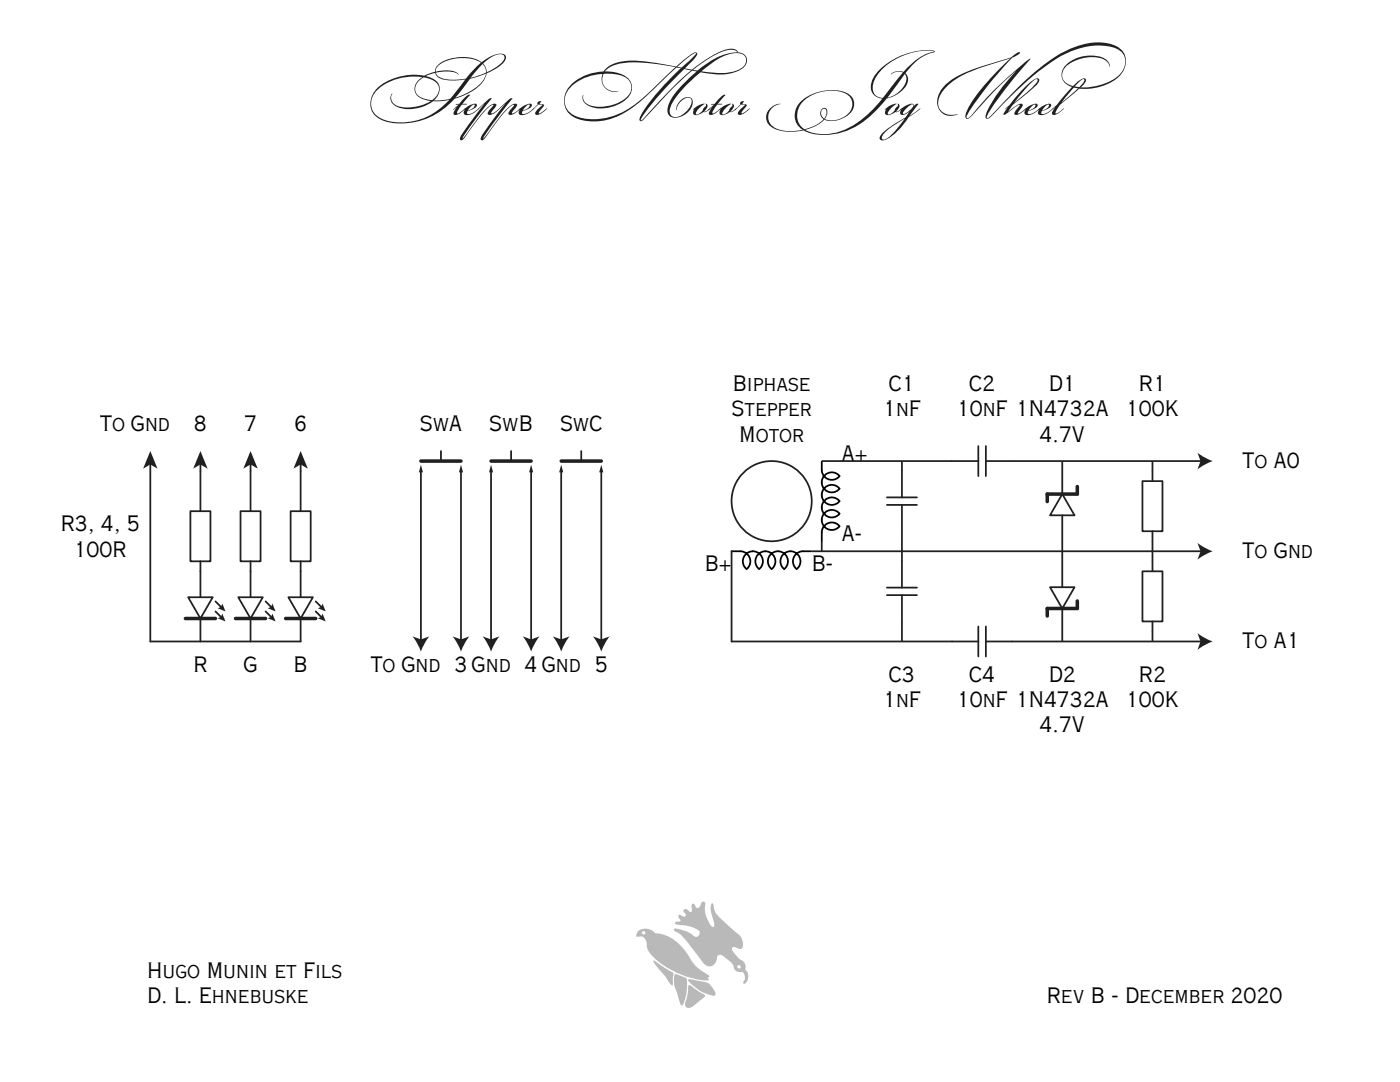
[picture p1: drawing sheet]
<svg xmlns="http://www.w3.org/2000/svg" width="279mm" height="216mm" viewBox="0 0 279 216" stroke-linecap="round" stroke-linejoin="round" font-family="sans-serif">
<g fill="#b9b9ba">
<path d="M137.3 195.5a2.66 2.66 0 0 1 2 .2 3.1 3.1 0 0 1 3.5 2.8 1.25 1.25 0 0 1-1.5-.1 8.4 8.4 0 0 1-4-2.9z"/>
<path d="M130.4 191.7l4 2.4-.1 1.3a1.08 1.08 0 0 1-.2 1.2l-1.6-2.1a9.3 9.3 0 0 1-2.1-2.8z"/>
<path d="M134.6 194.5a1.16 1.16 0 0 1 1.3 .3 1.12 1.12 0 0 1 1.2 1.2 8 8 0 0 1-1 4.7 4.1 4.1 0 0 1-.9-2.5 5.2 5.2 0 0 1-.6-3.7z"/>
<path d="M137.5 196.5l3.2 2.1a1.94 1.94 0 0 1-1.2 1.2l-.6 .5a1.82 1.82 0 0 1-1.9 .7 1.25 1.25 0 0 1 0-1.7l.4-2.6z"/>
<path d="M147.2 192.7l-.1 .2 .1 .2 .3 .2 .3-.1-.1-.5-.2-.1zM136.4 181.6l.6-.2 .9 .6a1.23 1.23 0 0 0 .1-1.3l.3-.4 .3 .1 .4 .7 .2 .1a1.34 1.34 0 0 0 .8-1.1l.6-.2 .1 .3a5.6 5.6 0 0 0 1.4 4.7l.3 .1a1.81 1.81 0 0 0-.2-1.9l-.4-1.8 .2-.9 .1-.2 .3 .3a4.4 4.4 0 0 0 2.1 3.4l2.1 1.9a2.92 2.92 0 0 1 1.6 3.1l-.1 .4-.4 .1-1.4-.4a.71 .71 0 0 0 .2 1.2l1.1 1.2a1.69 1.69 0 0 1 1.1 2.1 1.76 1.76 0 0 1-.2 2.8l-.1-.1-.1-.2a1.54 1.54 0 0 0-.1-2 1.3 1.3 0 0 1-1.8-1.2 6.6 6.6 0 0 0-2.6-2.3l-.6 .2a2.39 2.39 0 0 1-1.3 2.1 2.16 2.16 0 0 1-2.1-1.4l-2.5-3.2a7.1 7.1 0 0 0-2.8-2.5l.1-.4a7 7 0 0 1 4.1 1.6 .76 .76 0 0 0 .8-.3 .76 .76 0 0 0-.1-.9l-1.1-.6-1.8-.5a2.04 2.04 0 0 1-1.8-.4 .66 .66 0 0 1 .9-.3l.2-.1v-.2a.87 .87 0 0 1-.3-1l.2-.1 .7 .4 .5-.2v-.2l-.5-.7z"/>
<path d="M128.2 185.9l-.1 .1 .1 .4 .6-.1-.1-.4zM127.4 185.7a2.63 2.63 0 0 1 3.4 .5 8.3 8.3 0 0 1 6.5 4.3 9 9 0 0 0 4.2 4.2l.1 .1-.3 .3 .2 .4a9.6 9.6 0 0 1-5.4-1 14.3 14.3 0 0 1-6.7-4.8l-.3-.9a1.53 1.53 0 0 0-2-1.9l-.1-.1v-.3z"/>
</g>
<g fill="none" stroke="#231f20" stroke-width=".35">
<path d="M177 99.2h6M180 94v5.2M190 92h5.2M195.2 89v6M196.7 92h5.3M196.7 89v6M212 98.6l2.4 4.2h-4.8zM212 94v4.6M57.6 119.2h4.8l-2.4 4.2zM60 114v5.2M177 100.7h6M180 100.7v5.3"/>
<path d="M212 102.8v5.2M60 123.4v4.6M63 122l1.3 1.3M190 128h5.2M195.2 125v6M196.7 125v6M196.7 128h5.3"/>
</g>
<path d="M215 97.1v1.5h-6v1.5M57 123.4h6" fill="none" stroke="#231f20" stroke-width=".71"/>
<path d="M64.4 122.4l.6 1.6-1.6-.6 .7-.3z" fill="#231f20"/>
<path d="M63 120l1.3 1.3" fill="none" stroke="#231f20" stroke-width=".35"/>
<path d="M63.4 121.4l.7-.3 .3-.7 .6 1.6z" fill="#231f20"/>
<path d="M47.6 119.2h4.8l-2.4 4.2zM50 114v5.2M50 123.4v4.6M53 122l1.3 1.3" fill="none" stroke="#231f20" stroke-width=".35"/>
<path d="M47 123.4h6" fill="none" stroke="#231f20" stroke-width=".71"/>
<path d="M53.4 123.4l.7-.3 .3-.7 .6 1.6z" fill="#231f20"/>
<path d="M53 120l1.3 1.3" fill="none" stroke="#231f20" stroke-width=".35"/>
<path d="M53.4 121.4l.7-.3 .3-.7 .6 1.6z" fill="#231f20"/>
<path d="M37.6 119.2h4.8l-2.4 4.2zM40 114v5.2M40 123.4v4.6M43 122l1.3 1.3" fill="none" stroke="#231f20" stroke-width=".35"/>
<path d="M37 123.4h6" fill="none" stroke="#231f20" stroke-width=".71"/>
<path d="M43.4 123.4l.7-.3 .3-.7 .6 1.6z" fill="#231f20"/>
<path d="M43 120l1.3 1.3" fill="none" stroke="#231f20" stroke-width=".35"/>
<path d="M43.4 121.4l.7-.3 .3-.7 .6 1.6z" fill="#231f20"/>
<path d="M164 92.1a3 3 0 0 0 1 3.4 1.98 1.98 0 0 0 2.6-.5 2 2 0 0 0-3-.2 2 2 0 0 0 0 2.9 2 2 0 0 0 3-.2 2 2 0 0 0-3-.2 2 2 0 0 0 0 2.9 2 2 0 0 0 3-.2 2 2 0 0 0-3-.2 2 2 0 0 0 0 2.9 2 2 0 0 0 3-.2 2 2 0 0 0-3-.2 2 2 0 0 0 0 2.9 2 2 0 0 0 3-.2 2 2 0 0 0-2.3-.6 2 2 0 0 0-1.3 1.9v1.7M146 110a3.4 3.4 0 0 1 3.2 .6 1.99 1.99 0 0 1-.2 3 2 2 0 0 1-.2-3 2 2 0 0 1 2.9 0 2 2 0 0 1-.2 3 2 2 0 0 1-.2-3 2 2 0 0 1 2.9 0 2 2 0 0 1-.2 3 2 2 0 0 1-.2-3 2 2 0 0 1 2.9 0 2 2 0 0 1-.2 3 2 2 0 0 1-.2-3 2 2 0 0 1 2.9 0 2 2 0 0 1-.2 3 2 2 0 0 1-.6-2.3 2 2 0 0 1 1.8-1.3h1.7" fill="none" stroke="#000" stroke-width=".35"/>
<g fill="none" stroke="#231f20" stroke-width=".35">
<path d="M162 110h77.9M164 108v2"/>
<circle cx="154" cy="100" r="8"/>
</g>
<path d="M239 108.3l1.4 1 1.6 .7-1.6 .7-1.4 1 .6-1.7z" fill="#231f20"/>
<g fill="none" stroke="#231f20" stroke-width=".35">
<path d="M40 94v8M50 94v8M60 94v8M164 92h26M180 92v2M202 92h37.9M38 102h4v10h-4zM40 112v2M48 102h4v10h-4zM50 112v2M58 102h4v10h-4zM60 112v2"/>
<path d="M177 118.8h6M177 117.3h6M180 106v11.3M180 118.8v9.2M228 114h4v10h-4zM230 112v2M230 124v2"/>
</g>
<path d="M239 90.3l1.4 1 1.6 .7-1.6 .7-1.4 1 .6-1.7z" fill="#231f20"/>
<path d="M212 92v2M228 96h4v10h-4zM230 92v4M146 110v18M209.6 117.2h4.8l-2.4 4.2zM212 108v9.2M230 106v6M146 128h44M202 128h37.9M212 121.4v6.6M230 126v2" fill="none" stroke="#231f20" stroke-width=".35"/>
<path d="M215 119.9v1.5h-6v1.5" fill="none" stroke="#231f20" stroke-width=".71"/>
<path d="M239 126.3l1.4 1 1.6 .7-1.6 .7-1.4 1 .6-1.7z" fill="#231f20"/>
<path d="M30 92.5v35.5h30" fill="none" stroke="#231f20" stroke-width=".35"/>
<path d="M30 90l1.4 3.5-1.4-.8-1.4 .8z" fill="#231f20"/>
<path d="M40 92.5v1.5" fill="none" stroke="#231f20" stroke-width=".35"/>
<path d="M40 90l1.4 3.5-1.4-.8-1.4 .8z" fill="#231f20"/>
<path d="M50 92.5v1.5" fill="none" stroke="#231f20" stroke-width=".35"/>
<path d="M50 90l1.4 3.5-1.4-.8-1.4 .8z" fill="#231f20"/>
<path d="M60 92.5v1.5" fill="none" stroke="#231f20" stroke-width=".35"/>
<path d="M60 90l1.4 3.5-1.4-.8-1.4 .8z" fill="#231f20"/>
<path d="M84 94v33.9" fill="none" stroke="#231f20" stroke-width=".35"/>
<g fill="#231f20">
<path d="M82.3 127l1.7 .6 1.7-.6-1 1.4-.7 1.6-.7-1.6z"/>
<path d="M84 92.7l.4 1.6h-.8z"/>
</g>
<path d="M92 94v33.9" fill="none" stroke="#231f20" stroke-width=".35"/>
<g fill="#231f20">
<path d="M90.3 127l1.7 .6 1.7-.6-1 1.4-.7 1.6-.7-1.6z"/>
<path d="M92 92.7l.4 1.6h-.8z"/>
</g>
<path d="M84 92h8" fill="none" stroke="#231f20" stroke-width=".71"/>
<path d="M88 90v2M98 94v33.9" fill="none" stroke="#231f20" stroke-width=".35"/>
<g fill="#231f20">
<path d="M96.3 127l1.7 .6 1.7-.6-1 1.4-.7 1.6-.7-1.6z"/>
<path d="M98 92.7l.4 1.6h-.8z"/>
</g>
<path d="M106 94v33.9" fill="none" stroke="#231f20" stroke-width=".35"/>
<g fill="#231f20">
<path d="M104.3 127l1.7 .6 1.7-.6-1 1.4-.7 1.6-.7-1.6z"/>
<path d="M106 92.7l.4 1.6h-.8z"/>
</g>
<path d="M98 92h8" fill="none" stroke="#231f20" stroke-width=".71"/>
<path d="M102 90v2M112 94v33.9" fill="none" stroke="#231f20" stroke-width=".35"/>
<g fill="#231f20">
<path d="M110.3 127l1.7 .6 1.7-.6-1 1.4-.7 1.6-.7-1.6z"/>
<path d="M112 92.7l.4 1.6h-.8z"/>
</g>
<path d="M120 94v33.9" fill="none" stroke="#231f20" stroke-width=".35"/>
<g fill="#231f20">
<path d="M118.3 127l1.7 .6 1.7-.6-1 1.4-.7 1.6-.7-1.6z"/>
<path d="M120 92.7l.4 1.6h-.8z"/>
</g>
<path d="M112 92h8" fill="none" stroke="#231f20" stroke-width=".71"/>
<path d="M116 90v2" fill="none" stroke="#231f20" stroke-width=".35"/>
<g font-size="12.7" fill="#231f20">
<text x="72.3" y="22.9">S</text>
<text x="90.6" y="22.9">tepper M</text>
<text x="138.4" y="22.9">otor J</text>
<text x="176.7" y="22.9">og W</text>
<text x="200.6" y="22.9">heel</text>
</g>
<g font-size="4.2">
<text x="146.2" y="78">Biphase</text>
<text x="227.3" y="78">R1</text>
<text x="146" y="83.1">Stepper</text>
<text x="176.2" y="83.1">1nF</text>
<text x="177.4" y="78">C1</text>
<text x="190.9" y="83.1">10nF 1N4732A</text>
<text x="193.4" y="78">C2</text>
<text x="209.3" y="78">D1</text>
<text x="224.7" y="83.1">100K</text>
<text x="20" y="86">To Gnd</text>
<text x="38.7" y="86">8</text>
<text x="48.7" y="86">7</text>
<text x="58.7" y="86">6</text>
<text x="83.8" y="86">SwA</text>
<text x="97.6" y="86">SwB</text>
<text x="111.8" y="86">SwC</text>
<text x="147.5" y="88.2">Motor</text>
<text x="207.5" y="88.2">4.7V</text>
<text x="168" y="92">A+</text>
<text x="248" y="93.3">To A0</text>
<text x="12.1" y="106">R3, 4, 5</text>
<text x="14.7" y="111.1">100R</text>
<text x="168" y="108">A-</text>
<text x="248" y="111.3">To Gnd</text>
<text x="140.6" y="114">B+</text>
<text x="162" y="114">B-</text>
<text x="248" y="129.3">To A1</text>
<text x="38.6" y="134">R</text>
<text x="48.6" y="134">G</text>
<text x="58.6" y="134">B</text>
<text x="74" y="134">To Gnd 3 Gnd 4 Gnd 5</text>
<text x="177.4" y="136">C3</text>
<text x="193.4" y="136">C4</text>
<text x="209.3" y="136">D2</text>
<text x="227.3" y="136">R2</text>
<text x="176.2" y="141.1">1nF</text>
<text x="190.9" y="141.1">10nF 1N4732A</text>
<text x="224.7" y="141.1">100K</text>
<text x="207.5" y="146.2">4.7V</text>
<text x="29.4" y="195.1">Hugo Munin et Fils</text>
<text x="29.4" y="200.2">D. L. Ehnebuske</text>
<text x="208.9" y="200.2">Rev B - December 2020</text>
</g>
</svg>
